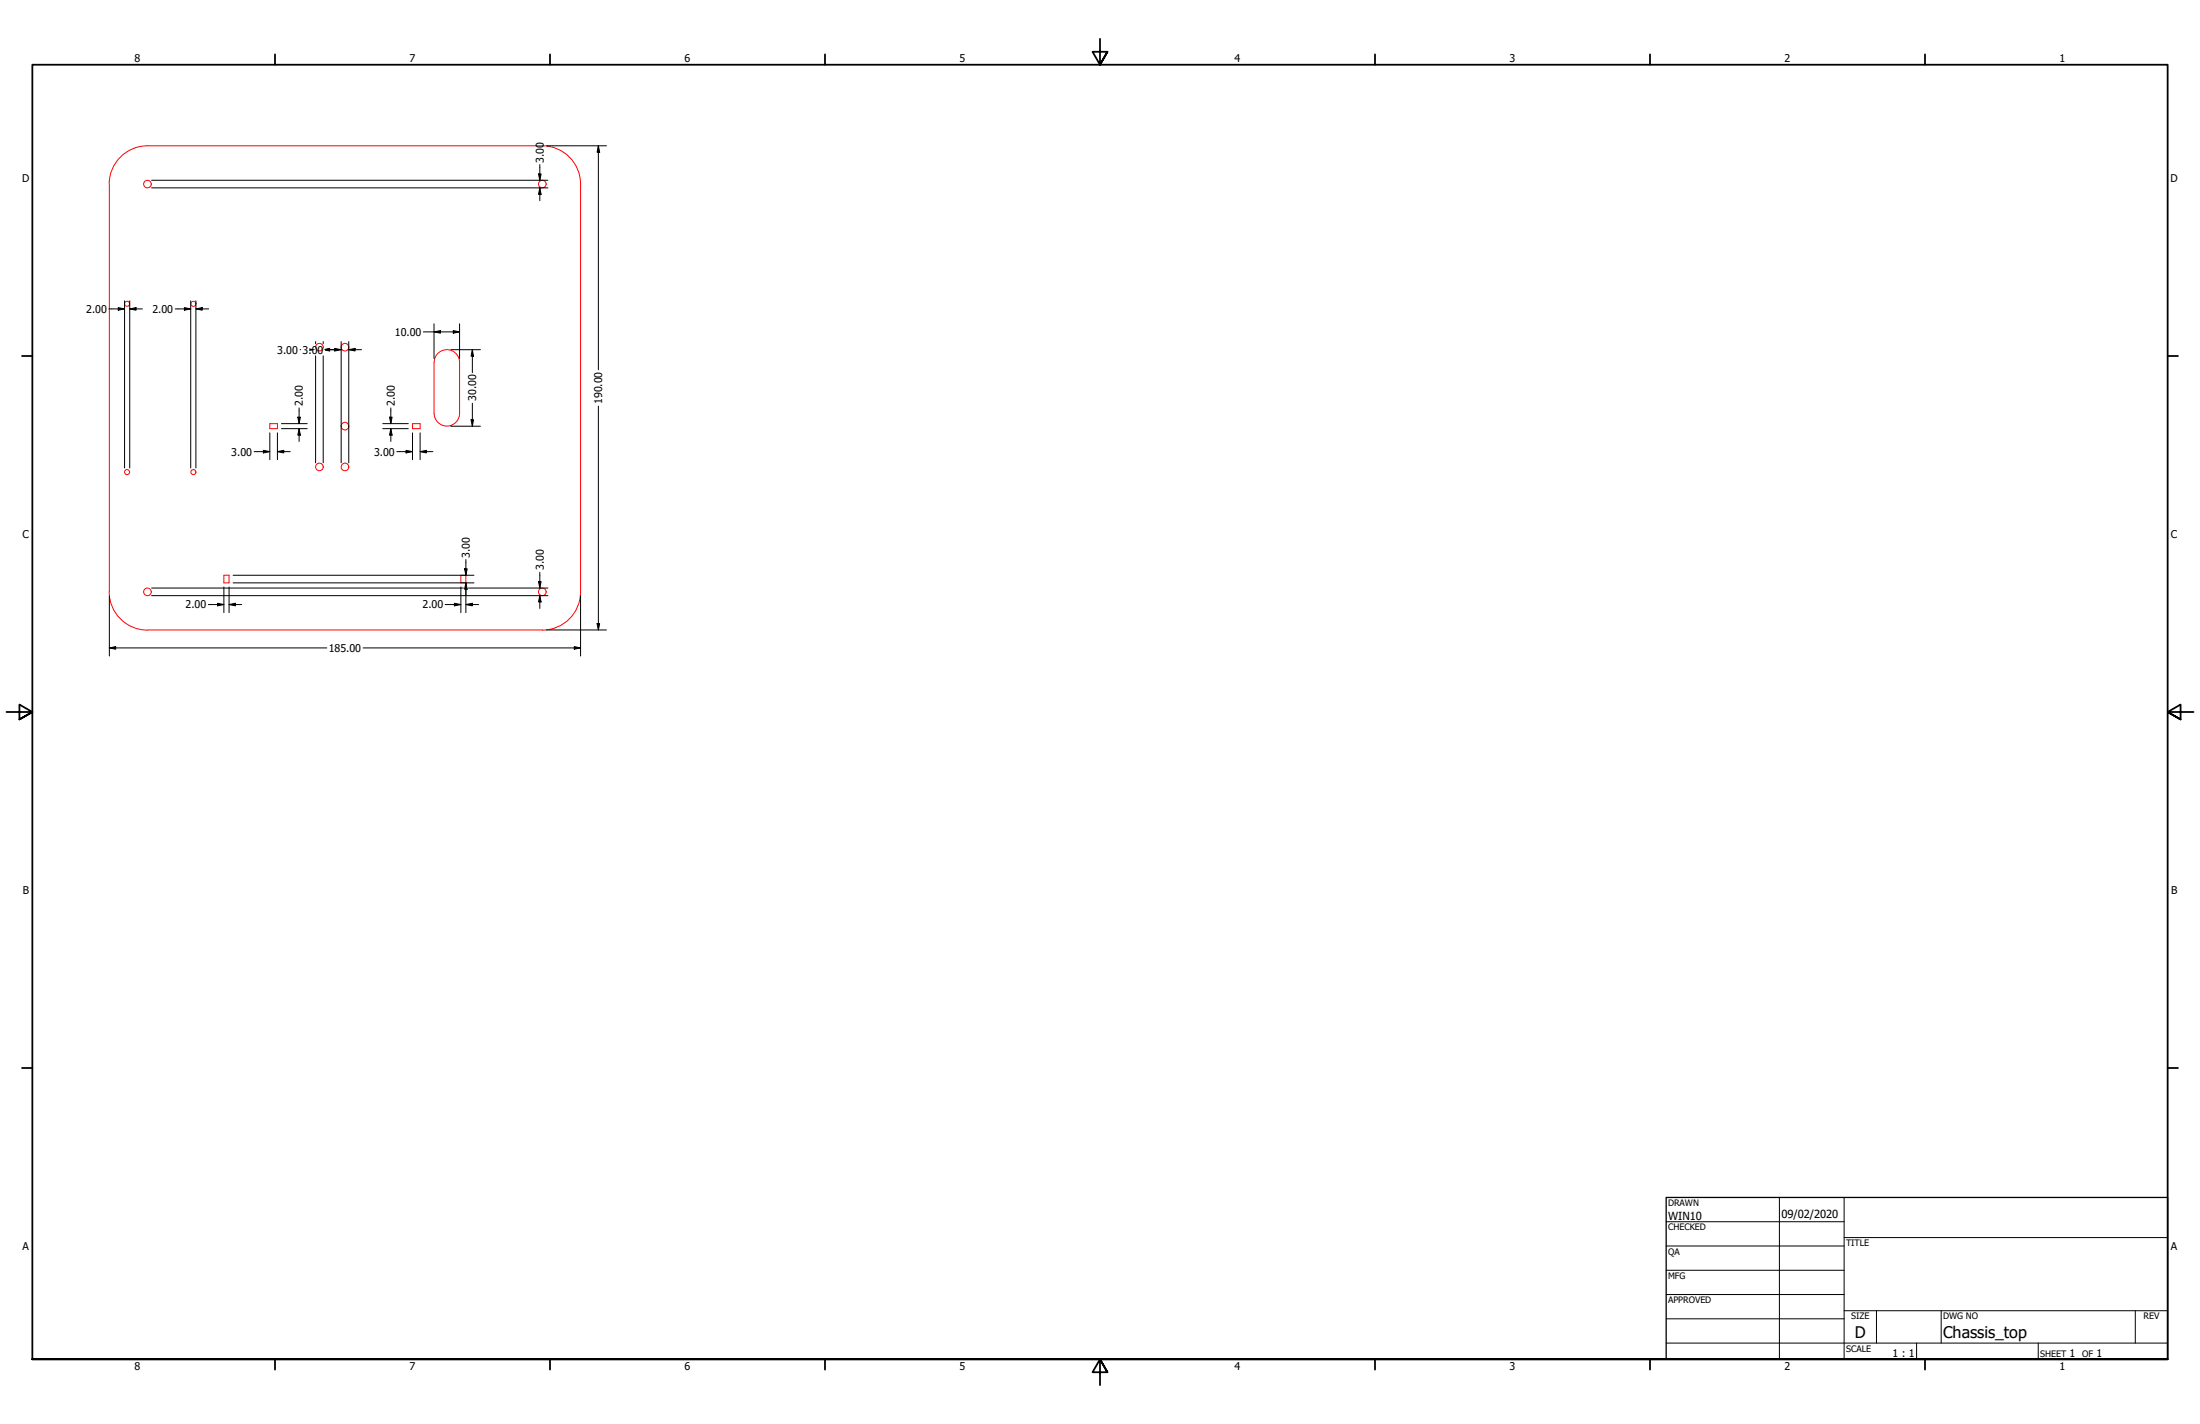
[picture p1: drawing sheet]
<svg xmlns="http://www.w3.org/2000/svg" width="864mm" height="559mm" viewBox="0 0 864 559" stroke-linecap="round" stroke-linejoin="round" font-family="sans-serif">
<!-- layer: Visible (ANSI) -->
<g fill="none" stroke="#f00" stroke-width=".39">
<path d="M212.9 57.2a15 15 0 0 1 15 15v160M212.9 57.2h-155a15 15 0 0 0-15 15v160M170.4 142.2v20M170.4 142.2a5 5 0 0 1 5-5 5 5 0 0 1 5 5v20a5 5 0 0 1-5 5 5 5 0 0 1-5-5M105.9 166.2h3v2h-3zM161.9 166.2h3v2h-3zM42.9 232.2a15 15 0 0 0 15 15.1M87.9 225.7h2v3h-2zM180.9 225.7h2v3h-2zM227.9 232.3a15 15 0 0 1-15 15M57.9 247.2h155"/>
<circle cx="57.9" cy="72.2" r="1.49"/>
<circle cx="212.9" cy="72.2" r="1.49"/>
<circle cx="49.9" cy="119.2" r=".98"/>
<circle cx="75.9" cy="119.2" r=".98"/>
<circle cx="125.4" cy="136.2" r="1.49"/>
<circle cx="135.4" cy="136.2" r="1.49"/>
<circle cx="135.4" cy="167.2" r="1.49"/>
<circle cx="49.9" cy="185.3" r=".98"/>
<circle cx="75.9" cy="185.3" r=".98"/>
<circle cx="125.4" cy="183.2" r="1.49"/>
<circle cx="135.4" cy="183.2" r="1.49"/>
<circle cx="57.9" cy="232.3" r="1.49"/>
<circle cx="212.9" cy="232.3" r="1.49"/>
</g>
<!-- layer: Border (ANSI) -->
<g fill="none" stroke="#000" stroke-width=".7">
<path d="M431.8 15.2v10.2l-2.9-5.1h5.8l-2.9 5.1 2.9-5.1M107.9 21.3v4.1M215.9 21.3v4.1M323.8 21.3v4.1M539.8 21.3v4.1M647.7 21.3v4.1M755.6 21.3v4.1M8.6 139.7h4.1M850.9 139.7h4.1M2.5 279.4h10.2l-5.1-2.9v5.8l5.1-2.9-5.1 2.9M861.1 279.4h-10.2l5.1-2.9v5.8l-5.1-2.9 5.1 2.9M8.6 419.1h4.1"/>
<path d="M850.9 419.1h4.1M12.7 533.4v-508h838.2v508h-838.2h838.2M107.9 533.4v4.1M215.9 533.4v4.1M323.8 533.4v4.1M434.7 538.5l-2.9-5.1 2.9 5.1h-5.8l2.9-5.1v10.2M539.8 533.4v4.1M647.7 533.4v4.1M755.6 533.4v4.1"/>
</g>
<!-- layer: Title (ANSI) -->
<g fill="none" stroke="#000" stroke-width=".39">
<path d="M654 479.4h69.9M698.5 469.9v63.5M723.9 469.9v63.5M654 488.9h69.9M654 498.5h69.9M723.9 485.6h127M654 508h69.9M654 517.5h69.9M723.9 514.3h127M736.6 514.3v12.7M762 514.3v12.7M838.2 514.3v12.7"/>
<path d="M654 527h196.9M752.3 527v6.4M800.1 527v6.4"/>
</g>
<path d="M654 469.9h196.9v63.5h-196.9z" fill="none" stroke="#000" stroke-width=".51"/>
<!-- layer: Dimension (ANSI) -->
<g fill="none" stroke="#000" stroke-width=".39">
<path d="M214.5 57.2h23.6M234.9 57.2l.5 2.6h-1zM234.9 57.2v87.9M59.5 73.7h155.6M59.5 70.7h155.6M211.4 68.3h1l-.5 2.4zM211.9 73.7l.5 2.6h-1zM211.9 64.6v6.1M211.9 73.7v5M48.9 118v65.6M50.9 118v65.6M74.9 118v65.6"/>
<path d="M76.9 118v65.6M42.7 121.2h6.2M46.4 120.7l2.5 .5-2.5 .5zM50.9 121.2l2.5-.5v1zM50.9 121.2h5M68.8 121.2h6.1M72.4 120.7l2.5 .5-2.5 .5zM76.9 121.2l2.5-.5v1zM76.9 121.2h5M117.8 137.2h.2M123.9 134v.9M123.9 139.6v42"/>
<path d="M126.9 134v.9M126.9 139.6v42M127.8 137l1.6-.3v1l-1.6-.3M131.4 136.7l2.5 .5-2.5 .5zM131.9 137.2h-4.1h6.1M133.9 134v47.6M136.9 137.2l2.5-.5v1zM136.9 137.2h5M136.9 134v47.6M166.2 130.2h14.2M170.4 130.2l2.5-.5v1zM170.4 127.1v13.6"/>
<path d="M177 137.2h11.6M177.9 129.7l2.5 .5-2.5 .5zM180.4 127.1v13.6M185.4 137.2l.5 2.6h-1zM185.4 137.2v9M185.4 158.2v9.1M234.9 159.4v87.8M99.8 177.2h6.1M103.4 176.7l2.5 .5-2.5 .5zM105.9 169.9v10.5M108.9 177.2l2.5-.5v1zM108.9 177.2h5"/>
<path d="M108.9 169.9v10.5M110.5 168.2h10.1M110.5 166.2h10.1M116.9 163.7h1l-.5 2.5zM117.4 168.2l.5 2.6h-1zM117.4 160.1v6.1M117.4 168.2v5M150.2 168.2h10.1M150.2 166.2h10.1M152.9 163.7h1l-.5 2.5zM153.4 168.2l.5 2.6h-1zM153.4 160.1v6.1"/>
<path d="M153.4 168.2v5M155.8 177.2h6.1M159.4 176.7l2.5 .5-2.5 .5zM161.9 169.9v10.5M164.9 177.2l2.5-.5v1zM164.9 177.2h5M164.9 169.9v10.5M177 167.3h11.6M184.9 164.7h1l-.5 2.6zM182.9 219.6v6.1M42.9 233.8v23.6M59.5 233.7h155.6"/>
<path d="M59.5 230.8h122.4M81.8 237.2h6.1M85.4 236.7l2.5 .5-2.5 .5zM87.9 230.3v10.1M89.9 237.2l2.5-.5v1zM89.9 237.2h5M89.9 230.3v10.1M91.5 228.7h94.6M91.5 225.7h94.6M174.8 237.2h6.1M178.4 236.7l2.5 .5-2.5 .5zM180.9 230.3v10.1"/>
<path d="M182.4 223.2h1l-.5 2.5zM182.9 228.7l.5 2.5h-1zM182.9 237.2l2.5-.5v1zM182.9 228.7v11.7M182.9 237.2h5M183.9 230.8h31.2M211.4 228.2h1l-.5 2.6zM211.9 233.7l.5 2.5h-1zM211.9 224.6v6.2M211.9 233.7v5.1M227.9 233.8v23.6M42.9 254.3l2.5-.6v1.1z"/>
<path d="M42.9 254.3h85.4M142.6 254.3h85.3M214.5 247.2h23.6M225.4 253.7l2.5 .6-2.5 .5zM234.4 244.7h1l-.5 2.5z"/>
</g>
<g fill="#000">
<path d="M234.9 57.2l.5 2.6h-1z" fill-rule="evenodd"/>
<path d="M211.4 68.3h1l-.5 2.4z" fill-rule="evenodd"/>
<path d="M211.9 73.7l.5 2.6h-1z" fill-rule="evenodd"/>
<path d="M46.4 120.7l2.5 .5-2.5 .5z" fill-rule="evenodd"/>
<path d="M50.9 121.2l2.5-.5v1z" fill-rule="evenodd"/>
<path d="M72.4 120.7l2.5 .5-2.5 .5z" fill-rule="evenodd"/>
<path d="M76.9 121.2l2.5-.5v1z" fill-rule="evenodd"/>
<path d="M121.4 136.7l2.5 .5-2.5 .5z" fill-rule="evenodd"/>
<path d="M126.9 137.2l2.5-.5v1z" fill-rule="evenodd"/>
<path d="M131.4 136.7l2.5 .5-2.5 .5z" fill-rule="evenodd"/>
<path d="M136.9 137.2l2.5-.5v1z" fill-rule="evenodd"/>
<path d="M170.4 130.2l2.5-.5v1z" fill-rule="evenodd"/>
<path d="M177.9 129.7l2.5 .5-2.5 .5z" fill-rule="evenodd"/>
<path d="M185.4 137.2l.5 2.6h-1z" fill-rule="evenodd"/>
<path d="M103.4 176.7l2.5 .5-2.5 .5z" fill-rule="evenodd"/>
<path d="M108.9 177.2l2.5-.5v1z" fill-rule="evenodd"/>
<path d="M116.9 163.7h1l-.5 2.5z" fill-rule="evenodd"/>
<path d="M117.4 168.2l.5 2.6h-1z" fill-rule="evenodd"/>
<path d="M152.9 163.7h1l-.5 2.5z" fill-rule="evenodd"/>
<path d="M153.4 168.2l.5 2.6h-1z" fill-rule="evenodd"/>
<path d="M159.4 176.7l2.5 .5-2.5 .5z" fill-rule="evenodd"/>
<path d="M164.9 177.2l2.5-.5v1z" fill-rule="evenodd"/>
<path d="M184.9 164.7h1l-.5 2.6z" fill-rule="evenodd"/>
<path d="M85.4 236.7l2.5 .5-2.5 .5z" fill-rule="evenodd"/>
<path d="M89.9 237.2l2.5-.5v1z" fill-rule="evenodd"/>
<path d="M178.4 236.7l2.5 .5-2.5 .5z" fill-rule="evenodd"/>
<path d="M182.4 223.2h1l-.5 2.5z" fill-rule="evenodd"/>
<path d="M182.9 228.7l.5 2.5h-1z" fill-rule="evenodd"/>
<path d="M182.9 237.2l2.5-.5v1z" fill-rule="evenodd"/>
<path d="M211.4 228.2h1l-.5 2.6z" fill-rule="evenodd"/>
<path d="M211.9 233.7l.5 2.5h-1z" fill-rule="evenodd"/>
<path d="M42.9 254.3l2.5-.6v1.1z" fill-rule="evenodd"/>
<path d="M225.4 253.7l2.5 .6-2.5 .5z" fill-rule="evenodd"/>
<path d="M234.4 244.7h1l-.5 2.5z" fill-rule="evenodd"/>
</g>
<g font-size="6.3">
<text x="728.1" y="524.9">D</text>
<text x="762.8" y="525">Chassis_top</text>
</g>
<g font-size="4.4">
<text x="654.8" y="478.6">WIN10</text>
<text x="699.3" y="478">09/02/2020</text>
</g>
<g font-size="4.2">
<text x="52.8" y="24.4">8</text>
<text x="160.8" y="24.4">7</text>
<text x="268.7" y="24.4">6</text>
<text x="376.7" y="24.4">5</text>
<text x="484.6" y="24.4">4</text>
<text x="592.6" y="24.4">3</text>
<text x="700.5" y="24.4">2</text>
<text x="808.5" y="24.4">1</text>
<text x="213.4" y="63.8" transform="rotate(-90 213.4 63.8)">3.00</text>
<text x="8.8" y="71.4">D</text>
<text x="852" y="71.4">D</text>
<text x="33.8" y="122.7">2.00</text>
<text x="59.8" y="122.7">2.00</text>
<text x="155" y="131.8">10.00</text>
<text x="108.8" y="138.7">3.00</text>
<text x="118.8" y="138.7">3.00</text>
<text x="118.9" y="159.3" transform="rotate(-90 118.9 159.3)">2.00</text>
<text x="154.9" y="159.3" transform="rotate(-90 154.9 159.3)">2.00</text>
<text x="186.9" y="157.4" transform="rotate(-90 186.9 157.4)">30.00</text>
<text x="236.4" y="158.6" transform="rotate(-90 236.4 158.6)">190.00</text>
<text x="90.8" y="178.8">3.00</text>
<text x="146.8" y="178.8">3.00</text>
<text x="8.9" y="211.1">C</text>
<text x="852.2" y="211.1">C</text>
<text x="184.4" y="218.8" transform="rotate(-90 184.4 218.8)">3.00</text>
<text x="213.4" y="223.8" transform="rotate(-90 213.4 223.8)">3.00</text>
<text x="72.8" y="238.8">2.00</text>
<text x="165.9" y="238.8">2.00</text>
<text x="129" y="255.8">185.00</text>
<text x="9" y="350.8">B</text>
<text x="852.2" y="350.8">B</text>
<text x="8.9" y="490.5">A</text>
<text x="852.2" y="490.5">A</text>
<text x="742.9" y="532.6">1 : 1</text>
<text x="812.4" y="532.6">1</text>
<text x="823" y="532.6">1</text>
<text x="52.8" y="537.5">8</text>
<text x="160.8" y="537.5">7</text>
<text x="268.7" y="537.5">6</text>
<text x="376.7" y="537.5">5</text>
<text x="484.6" y="537.5">4</text>
<text x="592.6" y="537.5">3</text>
<text x="700.5" y="537.5">2</text>
<text x="808.5" y="537.5">1</text>
</g>
<g font-size="3.5">
<text x="654.8" y="473.2">DRAWN</text>
<text x="654.8" y="482.8">CHECKED</text>
<text x="724.7" y="488.9">TITLE</text>
<text x="654.8" y="492.3">QA</text>
<text x="654.8" y="501.8">MFG</text>
<text x="654.8" y="511.4">APPROVED</text>
<text x="726.7" y="517.7">SIZE</text>
<text x="762.8" y="517.7">DWG NO</text>
<text x="841.4" y="517.7">REV</text>
<text x="724.7" y="530.4">SCALE</text>
<text x="800.9" y="532.6">SHEET</text>
<text x="817.4" y="532.6">OF</text>
</g>
</svg>
